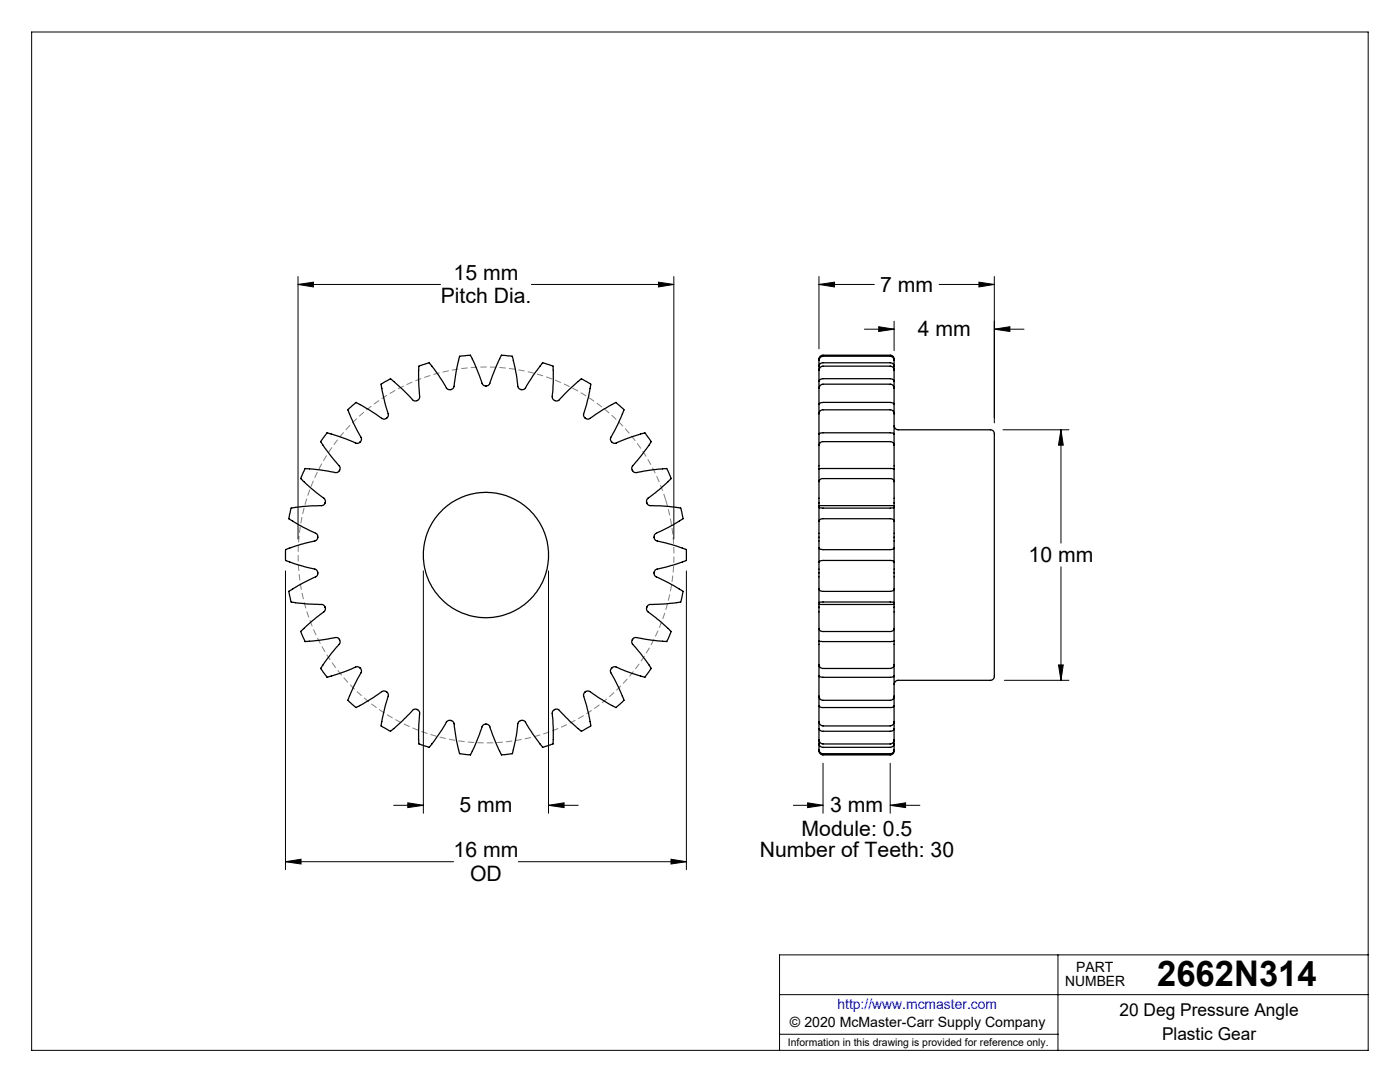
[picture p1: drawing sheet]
<svg xmlns="http://www.w3.org/2000/svg" width="279mm" height="216mm" viewBox="0 0 279 216" stroke-linecap="round" stroke-linejoin="round" font-family="sans-serif">
<g fill="none" stroke="#000" stroke-width=".2">
<path d="M6.3 6.4h266.7v203.2h-266.7zM59.5 56.8l3-.5v1zM59.5 55.2v52.4M59.5 56.8h28.4M106 56.8h28.5M131.4 56.3l3.1 .5-3.1 .5zM134.5 55.2v52.4M163.4 56.8l3.1-.5v1zM163.4 56.8h11.1M163.4 55.2v14.4M187.4 56.8h11M195.4 56.3l3 .5-3 .5z"/>
<path d="M198.4 55.2v29.2M172.5 65.7h5.9M175.4 65.2l3 .5-3 .4zM178.4 64.1v5.9M198.4 65.7l3.1-.5v.9zM198.4 65.7h6M200.2 85.8h13.1M211.7 85.8l.5 3h-1zM211.7 85.8v22.6M57 113.9v59.6M84.5 113.9v48.4M109.5 113.9v48.4"/>
<path d="M137 113.9v59.6M211.7 113.1v22.6M200.4 135.7h12.9M211.2 132.7h1l-.5 3zM164.3 152.3v10M177.7 152.3v10M57 171.9l3.1-.4v.9zM57 171.9h33.5M78.6 160.7h5.9M81.4 160.2l3.1 .5-3.1 .4zM103.4 171.9h33.6M109.5 160.7l3.1-.5v.9z"/>
<path d="M109.5 160.7h5.9M133.9 171.5l3.1 .4-3.1 .5zM158.3 160.7h6M161.2 160.2l3.1 .5-3.1 .4zM177.7 160.7l3-.5v.9zM177.7 160.7h5.9M155.6 198.5h117.4M211.1 190.5v19.1M273 190.5h-117.4v19.1M155.6 206.4h55.5"/>
</g>
<path d="M132.9 99.8a37.5 37.5 0 0 0-62.9-15.1 37.5 37.5 0 0 0 17.3 62.3 37.5 37.5 0 0 0 46.1-45.3l-.5-1.9" fill="none" stroke="#808080" stroke-width=".2" stroke-dasharray="1.3 .6" stroke-linecap="butt"/>
<g fill="#000">
<path d="M59.5 56.8l3-.5v1zM131.4 56.3l3.1 .5-3.1 .5z"/>
<path d="M57 171.9l3.1-.4v.9zM133.9 171.5l3.1 .4-3.1 .5zM81.4 160.2l3.1 .5-3.1 .4zM109.5 160.7l3.1-.5v.9zM163.4 56.8l3.1-.5v1zM195.4 56.3l3 .5-3 .5zM211.2 132.7h1l-.5 3zM211.7 85.8l.5 3h-1zM161.2 160.2l3.1 .5-3.1 .4zM177.7 160.7l3-.5v.9zM175.4 65.2l3 .5-3 .4zM198.4 65.7l3.1-.5v.9z"/>
</g>
<g fill="none" stroke="#000" stroke-width=".25">
<path d="M163.4 77.5l.3-.6 .6-.2h13.4l.5 .2 .2 .6M163.4 77.5v3.2M163.4 76.1a.77 .77 0 0 1 .9-.5h13.4l.5 .1 .2 .4M163.4 76.1v1.4M163.4 73.9l.3-.6 .4-.2h13.7l.5 .3 .1 .5M163.4 73.9v2.2M163.4 73.1a.8 .8 0 0 1 .9-.7h13.5l.4 .2 .2 .5M163.4 73.1v.8M163.4 71.9l.3-.6 .6-.2h13.4l.5 .2 .2 .6M163.4 71.9v1.2M163.4 71.9v-.1a.82 .82 0 0 1 .9-.9h13.4a.85 .85 0 0 1 .7 1M178.4 77.5v3.2"/>
<path d="M178.4 76.1v1.4M178.4 73.9v2.2M178.4 73.1v.8M178.4 71.9v1.2M69.6 81.6l1.4-1.3 4 2.4a2.63 2.63 0 0 0 1.5 .9 .88 .88 0 0 0 1-1.1l-.6-1.7-.8-4v-.1l.6-.5 1.2-.6 2.5 2.1 1.9 2.1a.83 .83 0 0 0 1 .1 .83 .83 0 0 0 .4-.8l-.2-3.3 .1-2.7 1.5-.6a.55 .55 0 0 1 .9 .3l1.6 2.2 1.5 2.4 .3 .3 .6 .1a.81 .81 0 0 0 .6-.7l.5-3.3 .6-2.5v-.2l.6-.1 1.6-.1 .8 1.6 1.5 4a.83 .83 0 0 0 .8 .5 .83 .83 0 0 0 .8-.5l.9-2.7 1.3-2.9 2.2 .2 .8 3.6 .3 2.4 .3 .4 .4 .2a.75 .75 0 0 0 .9-.3l1.5-2.4 1.9-2.6 1.3 .4 .8 .3v3.2l-.2 2.8a.85 .85 0 0 0 .5 .8 .85 .85 0 0 0 .9-.1l2-2.1 2.4-2.1 1.4 .8a.52 .52 0 0 1 .4 .8l-.4 2.2-.9 3.3v.3l.3 .4 .6 .2a2.63 2.63 0 0 0 1.5-.9l4-2.4 1.2 1.1a.65 .65 0 0 1 .2 1l-2.4 4.8a.86 .86 0 0 0 .2 1 .86 .86 0 0 0 .9 .2l2.2-.9 3.5-1.1 .5 .6a1.72 1.72 0 0 1 .7 1.3l-1.8 2.5-1.9 2.3v.8a.77 .77 0 0 0 .8 .4l3.3-.6 2.8-.2 .6 1.5a.64 .64 0 0 1-.3 1l-1.8 1.7-2.3 1.7a.85 .85 0 0 0-.2 .9 .85 .85 0 0 0 .7 .6l3.3 .1 2.8 .4 .2 .8 .2 1.3-2.8 1.7-2.5 1.2a.85 .85 0 0 0-.4 .8 .85 .85 0 0 0 .6 .7l2.7 .7 3.1 1.1v2.1l-2.6 .9-3.2 .9a.85 .85 0 0 0-.6 .7 .85 .85 0 0 0 .4 .8l2.5 1.2 2.8 1.7-.2 1.3-.3 .9-2.7 .3-3.3 .1a.84 .84 0 0 0-.7 .6 .84 .84 0 0 0 .2 .9l2.3 1.7 2.3 2.2-.6 1.5a.55 .55 0 0 1-.7 .5l-2.3-.2-3.3-.6a.86 .86 0 0 0-.8 .5 .86 .86 0 0 0 .1 .9l1.5 1.8 2.2 2.9-.5 .8-.8 1-2.7-.8-3-1.2a.85 .85 0 0 0-.9 .2 .85 .85 0 0 0-.2 1l1.6 2.9 1 2.5-1.6 1.5-3.2-1.9-2-1.4h-.4l-.5 .1-.3 .5v.3l.9 3.3 .5 2.8-1.9 1-2.4-2.1-2-2.1a.83 .83 0 0 0-.9-.1 .83 .83 0 0 0-.5 .8l.2 2.8v3.2l-1.1 .4-1.1 .2-1.8-2.5-1.5-2.4a.86 .86 0 0 0-.9-.3 .86 .86 0 0 0-.7 .6l-.3 2.4-.7 3.6-1.7 .2a.65 .65 0 0 1-.8-.6l-2-5a.83 .83 0 0 0-.8-.5 .83 .83 0 0 0-.8 .5l-1.5 4-.8 1.6-2.2-.2-.6-2.7-.5-3.4-.3-.4-.3-.1a.74 .74 0 0 0-.9 .3l-1.5 2.4-1.9 2.6-1.6-.5a.52 .52 0 0 1-.5-.7l-.1-2.2 .2-3.3a.85 .85 0 0 0-.4-.8 .85 .85 0 0 0-1 .1l-1.9 2.1-2.4 2.1-1.9-1 .8-4.1 .6-2-.1-.5-.2-.3-.5-.1h-.4l-2 1.4-3.2 1.9-1.7-1.5 1.1-2.5 1.5-2.9a.86 .86 0 0 0-.1-1 .86 .86 0 0 0-.9-.2l-3.1 1.2-2.6 .8-.8-1-.5-.8 2.1-2.9 1.6-1.8a.84 .84 0 0 0 .1-1 .84 .84 0 0 0-.9-.4l-3.3 .6-2.7 .2-.5-1-.4-1 2-1.9 2.7-2.1a.84 .84 0 0 0 .2-.9 .84 .84 0 0 0-.8-.5l-3.3-.1-2.6-.3-.5-1.9v-.4l1.9-1.1 3.4-1.7a.84 .84 0 0 0 .4-.9 .84 .84 0 0 0-.6-.6l-3.2-.9-2.6-.8v-2v-.3l1.7-.6 4.2-1.1 .3-.1 .2-.6a.76 .76 0 0 0-.4-.8l-2.6-1.2-2.7-1.7 .1-.8 .3-1.3 2.7-.4 3.3-.1a.84 .84 0 0 0 .8-.6 .84 .84 0 0 0-.3-.9l-2.6-2-2-1.9 .5-1.3 .5-.7 2.6 .2 3.3 .6a.86 .86 0 0 0 .8-.4 .86 .86 0 0 0 0-.9l-1.8-2.2-1.9-2.6 1.3-1.8 2.6 .8 3.1 1.2 .4 .1 .5-.3a.79 .79 0 0 0 .1-1l-1.9-3.8-.7-1.6zM163.4 96.1l.1-.3 .5-.3h13.7a.67 .67 0 0 1 .7 .6M163.4 93.6h15M163.4 96.1v4.8M163.4 93.6v2.5M163.4 88.9l.3-.6 .4-.2h13.6l.6 .3 .1 .5M163.4 88.9v4.7M163.4 86.6l.6-.2h13.8l.6 .2"/>
<path d="M163.4 86.6v2.3M163.4 82.5l.3-.5 .4-.2h13.7l.4 .2 .2 .5M163.4 82.5v4.1M163.4 80.7l.2-.2 .7-.2h13.4l.6 .2 .1 .2M163.4 80.7v1.8M178.4 84.9a.85 .85 0 0 0 .8 .9h18.5a1.03 1.03 0 0 1 .7 1.4v47.5a.86 .86 0 0 1-.7 1h-18.5a.85 .85 0 0 0-.8 .9M178.4 93.6v2.5M178.4 96.1v4.8M178.4 88.9v4.7M178.4 86.6v2.3M178.4 82.5v4.1M178.4 80.7v1.8"/>
<path d="M163.4 112.1l.7-.3h13.7l.5 .1 .1 .2M163.4 109.4l.3 .2 .5 .1h13.5l.5-.1 .2-.2M163.4 112.1v5.4M163.4 104v5.4M163.4 109.4v2.7M163.4 117.5l.2 .3 .5 .2h13.7l.4-.1 .2-.4M163.4 117.5v2.8M163.4 104l.2-.3 .5-.2h13.7l.5 .2 .1 .3M163.4 101.2l.7 .2h13.7l.6-.2M163.4 101.2v2.8M163.4 100.9v.3M163.4 100.9h15"/>
<path d="M178.4 109.4v2.7M178.4 112.1v5.4M178.4 104v5.4M178.4 101.2v2.8M178.4 117.5v2.8M178.4 100.9v.3M163.4 120.3l.6-.2h13.9l.5 .2M163.4 120.3v.3M163.4 125.4l.2 .4 .5 .2h13.7l.4-.2 .2-.4M163.4 120.6v4.8M163.4 128h15M163.4 125.4v2.6"/>
<path d="M163.4 132.6l.2 .5 .6 .3h13.5l.5-.2 .2-.6M163.4 128v4.6M163.4 134.9l.9 .2h13.4l.7-.2M163.4 132.6v2.3M163.4 138.9a.85 .85 0 0 0 .9 .8h13.5l.5-.3 .1-.5M163.4 134.9v4M163.4 138.9v1.9M163.4 120.6h15M178.4 120.3v.3M178.4 120.6v4.8M178.4 125.4v2.6M178.4 128v4.6"/>
<path d="M178.4 132.6v2.3M178.4 134.9v4M178.4 138.9v1.9M163.4 140.8l.2 .2 .4 .2h13.9l.5-.2v-.2M163.4 144a.85 .85 0 0 0 .9 .9h13.4l.6-.4 .1-.5M163.4 140.8v3.2M163.4 145.4l.3 .4 .3 .1h13.7a.64 .64 0 0 0 .7-.5M163.4 144v1.4M163.4 148.4l.2 .4 .5 .3h13.6a.73 .73 0 0 0 .7-.7M163.4 147.6l.3 .6 .5 .2h13.6l.4-.2 .2-.6M163.4 145.4v2.2M163.4 147.6v.8"/>
<path d="M163.4 149.6a.85 .85 0 0 0 .9 .8h13.5l.5-.3 .1-.5M163.4 148.4v1.2M163.4 149.6a.87 .87 0 0 0 .9 1h13.4a.8 .8 0 0 0 .7-1M178.4 140.8v3.2M178.4 144v1.4M178.4 147.6v.8M178.4 145.4v2.2M178.4 148.4v1.2"/>
<circle cx="97" cy="110.8" r="12.5"/>
</g>
<text font-size="7.1" x="231" y="196.8">2662N314</text>
<g font-size="4.2">
<text x="90.5" y="55.8">15 mm</text>
<text x="175.7" y="58.2">7 mm</text>
<text x="87.9" y="60.5">Pitch Dia.</text>
<text x="183.2" y="67.1">4 mm</text>
<text x="205.3" y="112.1">10 mm</text>
<text x="91.7" y="162.1">5 mm</text>
<text x="160" y="166.7">Module: 0.5</text>
<text x="165.7" y="162.1">3 mm</text>
<text x="90.5" y="171">16 mm</text>
<text x="151.6" y="170.9">Number of Teeth: 30</text>
<text x="93.8" y="175.7">OD</text>
</g>
<g font-size="3.5">
<text x="223.4" y="202.8">20 Deg Pressure Angle</text>
<text x="231.9" y="207.5">Plastic Gear</text>
</g>
<g font-size="2.8">
<text x="212.6" y="196.8">NUMBER</text>
<text x="214.8" y="194">PART</text>
<text x="157.7" y="205">© 2020 McMaster-Carr Supply Company</text>
</g>
<text font-size="2.8" fill="#00f" x="167.1" y="201.4">http://www.mcmaster.com</text>
<text font-size="2.1" x="157.3" y="208.6">Information in this drawing is provided for reference only.</text>
</svg>
